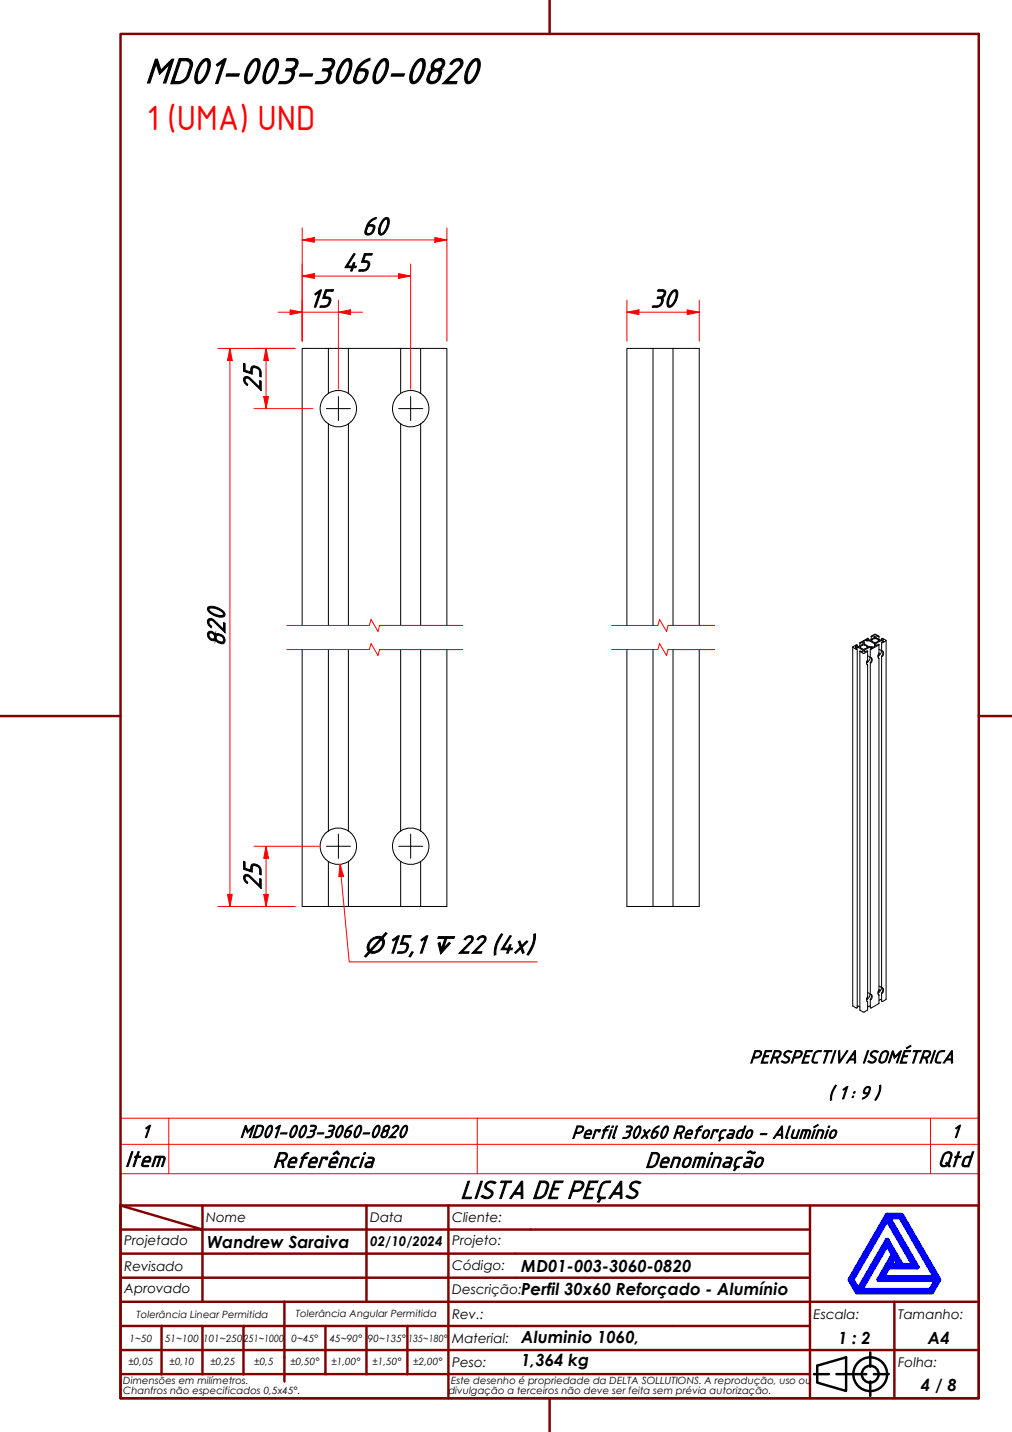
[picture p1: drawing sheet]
<svg xmlns="http://www.w3.org/2000/svg" width="210mm" height="297mm" viewBox="0 0 210 297" stroke-linecap="round" stroke-linejoin="round" font-family="sans-serif">
<!-- layer: Linha Corte (ABNT) -->
<path d="M59.5 134.7h17.1l.4-1.2 1.4 2.5 .3-1.3h17.2h-17.2M59.5 129.7h17.1l.4-1.2 1.4 2.5 .3-1.3h17.2h-17.2M126.9 134.7h9.6l.3-1.2 1.4 2.5 .4-1.3h9.6h-9.6M126.9 129.7h9.6l.3-1.2 1.4 2.5 .4-1.3h9.6h-9.6" fill="none" stroke="#f00" stroke-width=".21"/>
<!-- layer: Visible (ABNT) -->
<g fill="none" stroke="#000" stroke-width=".21">
<path d="M68.1 72.3v9.3l-.5 .4M72.3 72.3v9.3a3.8 3.8 0 0 1 0 6.3v41.8M83.1 72.3h-20.4v57.4M87.2 72.3h5.5v57.4M135.4 72.3h4.2M67.6 82a3.8 3.8 0 0 0 .5 5.9v41.8M68.1 87.9a3.8 3.8 0 0 0 4.2 0M68.1 81.6a3.8 3.8 0 0 1 4.2 0M82.6 82a3.8 3.8 0 0 0 .5 5.9v41.8M83.1 81.6l-.5 .4M83.1 81.6v-9.3h4.1v9.3M83.1 87.9a3.8 3.8 0 0 0 4.2 0"/>
<path d="M83.1 81.6a3.8 3.8 0 0 1 4.2 0M87.2 81.6l.6 .4M87.8 87.5l-.6 .4v41.8M87.8 82a3.8 3.8 0 0 1 0 5.5M62.7 134.7v53.3h30v-53.3M68.1 134.7v37.7a3.8 3.8 0 0 0 0 6.3v9.3M72.3 134.7v37.7a3.8 3.8 0 0 1 0 6.3v9.3M83.1 134.7v37.7a3.8 3.8 0 0 0 0 6.3M87.2 134.7v37.7l.6 .4M130 129.7v-57.4h5.4v57.4M130 134.7v53.3h15v-53.3M135.4 134.7v53.3"/>
<path d="M139.6 129.7v-57.4h5.4v57.4M139.6 134.7v53.3M176.9 134.2v74.4l.7 .5 .2-.1v-74.4M177.8 133.8v.4M178.3 134.2a1.1 1.1 0 0 1 1.4-.2l.3 .2a.84 .84 0 0 1-1.5 .2zM178.4 135.1v74.4l.8 .4 .8-.4v-1.7M178.4 133.4v.6M179.9 136.9h.1M180 135.1l-.1 1.8a.66 .66 0 0 0 .1 1l-.2-.1M180 136.1l.4 .2v.4l-.7 .8M180 136.9h.1M180 137.9l-.1 68.9"/>
<path d="M180 136.9l-.3 .4M180.1 132.5v.3M180.5 134.6v1.7a.63 .63 0 0 1 .5 .6 .63 .63 0 0 1-.4 .6h-.1M180.5 137.5v68.7a.61 .61 0 0 1 .4 .6 .61 .61 0 0 1-.4 .5M180.7 136.4v.6l-.2 .5M180.7 132v.6M180.7 132l.8-.5 .8 .5-.1 .1-.5-.2v.4l1 .5 .5-.1-.3-.2 .1-.1 .8 .5-.8 .4h-.1l.3-.3-.5-.1-1 .6v.4l.5-.2 .1 .1-1.6 .9-.2-.1 .4-.2-.5-.1-1 .5-.1 .4h.1l.4-.2 .2 .1-.8 .5-.8-.5 .1-.1 .4 .2h.1v-.3l-.9-.5-.6-.1-.1 .1 .4 .2-.2 .1-.7-.4 .7-.5h.2M180.7 132l.5-.1 .2 .3-1.1 .6-.5-.1 .3-.2-.2-.1-1.5 .9 .1 .1 .4-.2 .1 .1-.1 .3-.8 .5h-.7l.4-.3M181.4 133.8l.1 .2-.4 .2-.9-.1-.8-.5-.3-.5 .4-.3 .9 .2 1 .5v.6M181.7 132.5l-.3-.1-.7 .4a.87 .87 0 0 0 .8 .5 .87 .87 0 0 0 .8-.5l-.1-.1M181.7 132.5h.1M181.7 132.5l.4 .2"/>
<path d="M182.1 132.7h.1M182.3 135.5a.74 .74 0 0 0 0 1.1l-.1-.1M182.3 134.7l.3 .2a.99 .99 0 0 1-.5 1.3M182.3 133.7v2l-.2 .3M182.3 136.6v68.7a.76 .76 0 0 0 0 1.1l-.1-.1M182.3 132v.6M182.9 133.3v1.7a.6 .6 0 0 1 .4 .5 .6 .6 0 0 1-.4 .6 .99 .99 0 0 0 .1-1M182.9 136.1v68.7a.6 .6 0 0 1 .4 .6 .6 .6 0 0 1-.4 .6M182.9 132.5v.3M183.8 132.9v74.3l-.7 .5h-.2v-1.7M68.1 178.7a3.8 3.8 0 0 0 4.2 0M68.1 172.4a3.8 3.8 0 0 1 4.2 0"/>
<path d="M83.1 178.7v9.3M83.1 178.7a3.8 3.8 0 0 0 4.2 0M83.1 172.4a3.8 3.8 0 0 1 4.2 0M87.2 178.7v9.3M87.8 178.3l-.6 .4M87.8 172.8a3.8 3.8 0 0 1 0 5.5M177.8 208.7l.6 .2M179.9 206.8a.66 .66 0 0 0 .1 1l-.2-.1M179.9 206.7h.1M180 206a.53 .53 0 0 1 .5 .4 .53 .53 0 0 1-.3 .6l-.5 .4M180 206.7h.1M180 206.7l-.3 .5"/>
<path d="M180.5 208.7l-.5 .2M180.7 206.3v.5l-.2 .5M182.3 206.4v1.8l-1.6 .9-.2-.1v-1.7M182.3 204.6l.3 .1a.99 .99 0 0 1-.5 1.3M182.3 205.4h.1M182.3 205.4l-.2 .4M182.9 207.3l-.6 .2M183 204.9l.1 .6-.2 .5"/>
</g>
<path d="M25 237.4h178v-5.4h-178v11.5M35 232v11.5M99 232v11.5M193 232v11.5M203 237.4v6.1h-178M25 243.5v6.5h178v-6.5" fill="none" stroke="#f00" stroke-width=".21"/>
<!-- layer: Borda A3/A4 (ABNT) -->
<g fill="none" stroke="#800000" stroke-width=".51">
<path d="M25 7h178v283h-178zM114 0v7M0 148.5h25M203 148.5h7M25 250l17 5h-17M25 250h178v40h-178zM42 255h34v5h17M42 255v15M42 250v5M76 250v5h17v5M93 250v5h75M168 250v20h-143"/>
<path d="M25 260h51v10M25 275h17M33.5 275v10M50.5 275h-8.5v10M59 270v16.6M67.5 275v10h-42.5M76 275v10h8.5M84.5 275v10M93 275h-42.5v10M93 260v5h-68M93 275v10h75M93 260h75"/>
<path d="M93 275h75M168 265h-75v10M185.5 270v10h17.5M203 270h-35v10h17.5v10M25 280h143v10M67.5 285h8.5M84.5 285h8.5v5M114 290v7"/>
</g>
<path d="M184 258l1.3 2.2-3 5.2h12l-1.3 2.2h-14.5zM184 252.8l5.5 9.7h-2.5l-3-5.3-6 10.4-1.3-2.2zM184 252h3l7.8 13.4-1.5 2.6h-15.5l-1.5-2.6zM184.2 252.4h2.6l7.3 12.6h-11.1l1.2-2.2h6zM185.5 260.6l1.1 1.9h-2.1z" fill="none" stroke="#00f" stroke-width=".99"/>
<!-- layer: 0 -->
<path d="M177.8 268h15.5" fill="none" stroke="#000" stroke-width=".21"/>
<g fill="none" stroke="#000" stroke-width=".51">
<path d="M168.8 285h3.1M169.5 283.3l6-1.8v7l-6-1.7zM173.5 285h6.2M180.5 280.5v3M180.5 286.5v3M181.3 285h3"/>
<circle cx="180.5" cy="285" r="3.5"/>
<circle cx="180.5" cy="285" r="1.75"/>
</g>
<path d="M47.7 185.5v2.5" fill="none" stroke="#f00" stroke-width=".21"/>
<path d="M47.2 185.5h1l-.5 2.5z" fill="#f00"/>
<path d="M47.7 72.3v2.5M47.2 185.5h1l-.5 2.5z" fill="none" stroke="#f00" stroke-width=".21"/>
<path d="M47.7 72.3l.5 2.5h-1z" fill="#f00"/>
<path d="M45.2 72.3h16M47.7 72.3l.5 2.5h-1zM47.7 74.8v110.7M45.2 188h16M55.2 185.5v2.5" fill="none" stroke="#f00" stroke-width=".21"/>
<!-- layer: Marca de centro (ISO) -->
<path d="M67.7 84.8h5M70.2 82.3v5M82.7 84.8h5M85.2 82.3v5M67.7 175.5h5M70.2 173v5M82.7 175.5h5M85.2 173v5" fill="none" stroke="#000" stroke-width=".21"/>
<path d="M54.7 185.5h1l-.5 2.5z" fill="#f00"/>
<path d="M55.2 175.5v2.5M54.7 185.5h1l-.5 2.5z" fill="none" stroke="#f00" stroke-width=".21"/>
<path d="M55.2 175.5l.5 2.5h-1z" fill="#f00"/>
<path d="M55.2 82.3v2.5M52.7 175.5h13.5M55.2 175.5l.5 2.5h-1zM55.2 178v7.5M52.7 188h8.5" fill="none" stroke="#f00" stroke-width=".21"/>
<path d="M54.7 82.3h1l-.5 2.5z" fill="#f00"/>
<path d="M55.2 72.3v2.5M54.7 82.3h1l-.5 2.5z" fill="none" stroke="#f00" stroke-width=".21"/>
<path d="M55.2 72.3l.5 2.5h-1z" fill="#f00"/>
<path d="M52.7 72.3h8.5M55.2 72.3l.5 2.5h-1zM55.2 74.8v7.5M60.2 64.8h2.5M52.7 84.8h12.2" fill="none" stroke="#f00" stroke-width=".21"/>
<path d="M60.2 64.3l2.5 .5-2.5 .5z" fill="#f00"/>
<path d="M60.2 64.3l2.5 .5-2.5 .5zM70.2 64.8h2.5" fill="none" stroke="#f00" stroke-width=".21"/>
<path d="M70.2 64.8l2.5-.5v1z" fill="#f00"/>
<path d="M62.7 57.3h2.5M57.7 64.8h2.5M62.7 64.8h7.5M62.7 62.3v8.5M70.2 64.8l2.5-.5v1zM70.2 62.3v18.5M72.7 64.8h2.5" fill="none" stroke="#f00" stroke-width=".21"/>
<path d="M62.7 57.3l2.5-.5v.9z" fill="#f00"/>
<path d="M62.7 57.3l2.5-.5v.9zM82.7 57.3h2.5" fill="none" stroke="#f00" stroke-width=".21"/>
<path d="M82.7 56.8l2.5 .5-2.5 .4z" fill="#f00"/>
<path d="M62.7 54.8v16M62.7 49.8h2.5M65.2 57.3h17.5M82.7 56.8l2.5 .5-2.5 .4zM85.2 54.8v26" fill="none" stroke="#f00" stroke-width=".21"/>
<path d="M62.7 49.8l2.5-.5v1z" fill="#f00"/>
<path d="M62.7 49.8l2.5-.5v1zM90.2 49.8h2.5" fill="none" stroke="#f00" stroke-width=".21"/>
<path d="M90.2 49.3l2.5 .5-2.5 .5z" fill="#f00"/>
<path d="M62.7 47.3v23.5M65.2 49.8h25M90.2 49.3l2.5 .5-2.5 .5zM92.7 47.3v23.5M130 64.8h2.5" fill="none" stroke="#f00" stroke-width=".21"/>
<path d="M130 64.8l2.5-.5v1z" fill="#f00"/>
<path d="M130 64.8l2.5-.5v1zM142.5 64.8h2.5" fill="none" stroke="#f00" stroke-width=".21"/>
<path d="M142.5 64.3l2.5 .5-2.5 .5z" fill="#f00"/>
<path d="M130 62.3v8.5M132.5 64.8h10M142.5 64.3l2.5 .5-2.5 .5zM145 62.3v8.5" fill="none" stroke="#f00" stroke-width=".21"/>
<path d="M70.5 179.3l.3 2.5" fill="none" stroke="#f00" stroke-width=".21"/>
<path d="M70.5 179.3l.8 2.4-1 .1z" fill="#f00"/>
<path d="M70.5 179.3l.8 2.4-1 .1zM70.8 181.8l1.6 17.7h39" fill="none" stroke="#f00" stroke-width=".21"/>
<text font-size="8.1" x="30" y="17.3">MD01-003-3060-0820</text>
<text font-size="7" fill="#f00" x="30.5" y="26.9">1 (UMA) UND</text>
<g font-size="5.7">
<text x="75" y="48.7">60</text>
<text x="71" y="56.2">45</text>
<text x="64" y="63.7">15</text>
<text x="134.9" y="63.7">30</text>
<text x="54.1" y="81.3" transform="rotate(-90 54.1 81.3)">25</text>
<text x="46.6" y="134.2" transform="rotate(-90 46.6 134.2)">820</text>
<text x="54.1" y="184.6" transform="rotate(-90 54.1 184.6)">25</text>
<text x="80.1" y="197.7">15,1</text>
<text x="95" y="197.7">22 (4x)</text>
<text x="95.5" y="248.6">LISTA DE PEÇAS</text>
</g>
<g font-size="4.9">
<text x="25.9" y="241.9">Item</text>
<text x="56.6" y="242.1">Referência</text>
<text x="133.8" y="242.1">Denominação</text>
<text x="194.4" y="242">Qtd</text>
</g>
<g font-size="4.8">
<text x="75.4" y="197.7">⌀</text>
<text x="89.5" y="197.7">↧</text>
</g>
<g font-size="4">
<text x="155.4" y="220.5">PERSPECTIVA ISOMÉTRICA</text>
<text x="171.7" y="227.9">( 1 : 9 )</text>
<text x="29.3" y="235.9">1</text>
<text x="49.7" y="236">MD01-003-3060-0820</text>
<text x="118.5" y="236.1">Perfil 30x60 Reforçado - Alumínio</text>
<text x="197.3" y="235.9">1</text>
</g>
<g font-size="3.5">
<text x="43" y="258.8">Wandrew Saraiva</text>
<text x="108.1" y="263.8">MD01-003-3060-0820</text>
<text x="108.1" y="268.6">Perfil 30x60 Reforçado - Alumínio</text>
<text x="108.1" y="278.7">Aluminio 1060,</text>
<text x="173.8" y="278.8">1 : 2</text>
<text x="192.5" y="278.8">A4</text>
<text x="108.1" y="283.4">1,364 kg</text>
<text x="191" y="288.6">4 / 8</text>
</g>
<g font-size="2.8">
<text x="42.8" y="253.5">Nome</text>
<text x="76.8" y="253.5">Data</text>
<text x="93.8" y="253.6">Cliente:</text>
<text x="25.8" y="263.6">Revisado</text>
<text x="25.8" y="258.3">Projetado</text>
<text x="76.8" y="258.4">02/10/2024</text>
<text x="93.8" y="263.3">Código:</text>
<text x="93.8" y="258.3">Projeto:</text>
<text x="25.8" y="268.3">Aprovado</text>
<text x="93.8" y="268.3">Descrição:</text>
<text x="93.8" y="273.5">Rev.:</text>
<text x="168.8" y="273.5">Escala:</text>
<text x="186.3" y="273.5">Tamanho:</text>
<text x="93.8" y="278.6">Material:</text>
<text x="93.8" y="283.5">Peso:</text>
<text x="186.3" y="283.6">Folha:</text>
</g>
<g font-size="2.1">
<text x="28.3" y="273.3">Tolerância Linear Permitida</text>
<text x="61.4" y="273.1">Tolerância Angular Permitida</text>
<text x="26.9" y="278.3">1~50</text>
<text x="34.2" y="278.3">51~100</text>
<text x="42.1" y="278.3">101~250</text>
<text x="50.5" y="278.3">251~1000</text>
<text x="60.5" y="278.3">0~45°</text>
<text x="68.4" y="278.3">45~90°</text>
<text x="76.3" y="278.3">90~135°</text>
<text x="84.7" y="278.3">135~180°</text>
<text x="25.6" y="287.1">Dimensões em milímetros.</text>
<text x="26.6" y="283.2">±0,05</text>
<text x="35.2" y="283.2">±0,10</text>
<text x="43.6" y="283.2">±0,25</text>
<text x="52.7" y="283.2">±0,5</text>
<text x="60.2" y="283.2">±0,50°</text>
<text x="68.7" y="283.2">±1,00°</text>
<text x="77.2" y="283.2">±1,50°</text>
<text x="85.7" y="283.2">±2,00°</text>
<text x="93.6" y="287.1">Este desenho é propriedade da DELTA SOLLUTIONS. A reprodução, uso ou</text>
<text x="25.6" y="289.2">Chanfros não especificados 0,5x45°.</text>
<text x="93" y="289.2">divulgação a terceiros não deve ser feita sem prévia autorização.</text>
</g>
</svg>
